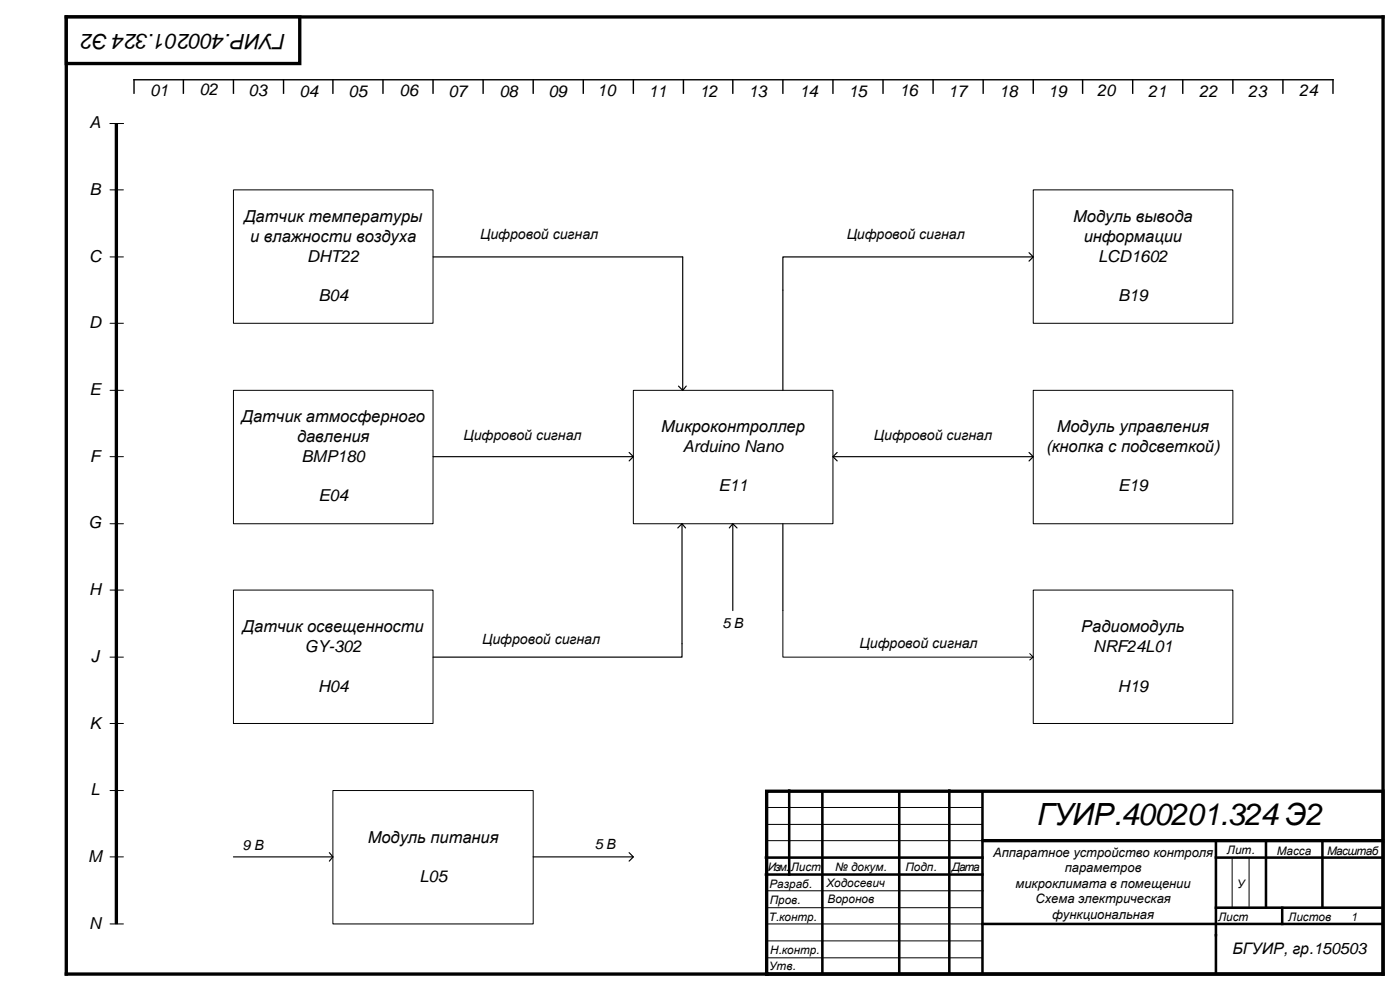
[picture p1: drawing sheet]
<svg xmlns="http://www.w3.org/2000/svg" width="420mm" height="297mm" viewBox="0 0 420 297" stroke-linecap="round" stroke-linejoin="round" font-family="sans-serif">
<path d="M19.9 5.1h395.2v287h-395.2z" fill="none" stroke="#000" stroke-width="1"/>
<path d="M19.9 5.1h70.1v14h-70.1z" fill-rule="evenodd" fill="#fff"/>
<path d="M19.9 5.1h70.1v14h-70.1zM34.9 37.5v239.1M230.1 237.3h185v54.8h-185zM295.1 252.1h119.8" fill="none" stroke="#000" stroke-width="1"/>
<g fill="none" stroke="#000" stroke-width=".3">
<path d="M33 37h4M33 56.9h4M33 77h4M33 96.9h4M33 117.1h4M33 136.9h4M33 157.1h4M33 177h4M33 197.1h4M33 217h4M33 237.1h4M33 257h4"/>
<path d="M229.9 252.1h65M229.9 247.2h65M229.9 242.1h65M369.8 257.2v14.8M374.9 257.2v14.6M33 277.1h4M229.9 277.1h65M229.9 272.2h65M230.1 267.1h65M229.9 282.2h65M229.9 287.2h65"/>
</g>
<g fill="none" stroke="#000" stroke-width=".42">
<path d="M40.2 27.9v-4h359.8v4M55 23.9v4M70.1 23.9v4M85.1 23.9v4M99.9 23.9v4M114.9 23.9v4M130 23.9v4M145 23.9v4M160 23.9v4M175 23.9v4M190.1 23.9v4M205.1 23.9v4"/>
<path d="M219.9 23.9v4M234.9 23.9v4M250 23.9v4M265 23.9v4M280 23.9v4M295.1 23.9v4M310.1 23.9v4M324.9 23.9v4M339.9 23.9v4M355 23.9v4M370 23.9v4M385 23.9v4"/>
<path d="M415.1 27.1v3.8"/>
</g>
<g fill="none" stroke="#000" stroke-width=".76">
<path d="M236.9 237.1v25.2M246.8 237.3v54.6M269.9 237.3v54.6M284.9 237.1v54.8M294.9 237.3v54.6M229.9 257.2h65M364.9 257.2h50M364.9 252.5v39.4M379.9 252.5v19.7M396.9 252.3v19.7M229.9 262.3h65M294.9 277.1h120"/>
<path d="M364.9 272.2h50M384.8 272.2v4.9"/>
</g>
<path d="M70.1 56.9h59.9v40h-59.9z" fill-rule="evenodd" fill="#fff"/>
<path d="M70.1 56.9h59.9v40h-59.9z" fill="none" stroke="#000" stroke-width=".3"/>
<path d="M70.1 117.1h59.9v40h-59.9z" fill-rule="evenodd" fill="#fff"/>
<path d="M70.1 117.1h59.9v40h-59.9z" fill="none" stroke="#000" stroke-width=".3"/>
<path d="M70.1 177h59.9v40h-59.9z" fill-rule="evenodd" fill="#fff"/>
<path d="M70.1 177h59.9v40h-59.9z" fill="none" stroke="#000" stroke-width=".3"/>
<path d="M190.1 117.1h59.9v40h-59.9z" fill-rule="evenodd" fill="#fff"/>
<path d="M190.1 117.1h59.9v40h-59.9z" fill="none" stroke="#000" stroke-width=".3"/>
<path d="M310.1 117.1h59.9v40h-59.9z" fill-rule="evenodd" fill="#fff"/>
<path d="M310.1 117.1h59.9v40h-59.9z" fill="none" stroke="#000" stroke-width=".3"/>
<path d="M310.1 56.9h59.9v40h-59.9z" fill-rule="evenodd" fill="#fff"/>
<path d="M310.1 56.9h59.9v40h-59.9z" fill="none" stroke="#000" stroke-width=".3"/>
<path d="M99.9 237.1h60.1v40h-60.1z" fill-rule="evenodd" fill="#fff"/>
<path d="M99.9 237.1h60.1v40h-60.1z" fill="none" stroke="#000" stroke-width=".3"/>
<g fill="none" stroke="#000" stroke-width=".35">
<path d="M130 77h74.9v40.1M308.8 75.8l1.3 1.2-1.3 1.3M310.1 77h-75.2v40.1M203.6 115.8l1.3 1.3 1.1-1.3M130 136.9h60.1M188.8 135.7l1.3 1.2-1.3 1.3M250 136.9h60.1M251.2 135.7l-1.2 1.2 1.2 1.3M308.8 135.7l1.3 1.2-1.3 1.3M203.4 158.3l1.3-1.2 1 1.2M204.7 157.1v40h-74.7M218.9 158.3l1-1.2 1.3 1.2"/>
<path d="M219.9 157.1v26M234.9 157.1v26M70.1 257h29.8M98.8 255.7l1.1 1.3-1.1 1.2M160 257h30.1M188.8 255.7l1.3 1.3-1.3 1.2"/>
</g>
<path d="M310.1 177h59.9v40h-59.9z" fill-rule="evenodd" fill="#fff"/>
<path d="M310.1 177h59.9v40h-59.9zM234.9 183.1v14h75.2M309 196l1.1 1.1-1.1 .8" fill="none" stroke="#000" stroke-width=".3"/>
<text font-size="9.2" x="311.3" y="247.5">ГУИР.400201.324 Э2</text>
<text font-size="6.3" x="85.7" y="10.1" transform="rotate(-180 85.7 10.1)">ГУИР.400201.324 Э2</text>
<g font-size="4.9">
<text x="45.1" y="28.9">01</text>
<text x="59.9" y="28.5">02</text>
<text x="74.6" y="28.7">03</text>
<text x="89.9" y="29.1">04</text>
<text x="104.6" y="29.1">05</text>
<text x="119.9" y="28.9">06</text>
<text x="134.6" y="29.1">07</text>
<text x="149.9" y="29.1">08</text>
<text x="164.6" y="29.1">09</text>
<text x="179.3" y="28.9">10</text>
<text x="194.6" y="29.1">11</text>
<text x="209.9" y="29.1">12</text>
<text x="224.6" y="29.1">13</text>
<text x="239.9" y="29.1">14</text>
<text x="254.6" y="29.1">15</text>
<text x="269.9" y="28.9">16</text>
<text x="284.6" y="29.1">17</text>
<text x="299.9" y="29.1">18</text>
<text x="314.6" y="29.1">19</text>
<text x="329.3" y="28.9">20</text>
<text x="344.6" y="29.1">21</text>
<text x="359.9" y="29.1">22</text>
<text x="374.6" y="29.1">23</text>
<text x="389.9" y="28.8">24</text>
<text x="26.9" y="38.5">A</text>
<text x="26.9" y="58.5">B</text>
<text x="73.2" y="66.6">Датчик температуры</text>
<text x="322.1" y="66.6">Модуль вывода</text>
<text x="75.1" y="72.6">и влажности воздуха</text>
<text x="325.2" y="72.6">информации</text>
<text x="26.7" y="78.5">C</text>
<text x="92.2" y="78.5">DHT22</text>
<text x="329.6" y="78.5">LCD1602</text>
<text x="95.6" y="90.3">B04</text>
<text x="335.6" y="90.3">B19</text>
<text x="26.7" y="98.5">D</text>
<text x="26.9" y="118.5">E</text>
<text x="72.5" y="126.6">Датчик атмосферного</text>
<text x="198.4" y="129.6">Микроконтроллер</text>
<text x="317.1" y="129.6">Модуль управления</text>
<text x="89.2" y="132.6">давления</text>
<text x="204.9" y="135.5">Arduino Nano</text>
<text x="314" y="135.5">(кнопка с подсветкой)</text>
<text x="27" y="138.5">F</text>
<text x="90.5" y="138.5">BMP180</text>
<text x="215.6" y="147.4">E11</text>
<text x="335.6" y="147.4">E19</text>
<text x="95.6" y="150.3">E04</text>
<text x="26.6" y="158.5">G</text>
<text x="26.7" y="178.5">H</text>
<text x="72.8" y="189.6">Датчик освещенности</text>
<text x="324.5" y="189.6">Радиомодуль</text>
<text x="91.5" y="195.5">GY-302</text>
<text x="328.1" y="195.5">NRF24L01</text>
<text x="27.3" y="198.5">J</text>
<text x="95.5" y="207.4">H04</text>
<text x="335.5" y="207.4">H19</text>
<text x="26.9" y="218.5">K</text>
<text x="27.1" y="238.5">L</text>
<text x="110.4" y="252.7">Модуль питания</text>
<text x="26.4" y="258.5">M</text>
<text x="125.9" y="264.6">L05</text>
<text x="26.7" y="278.5">N</text>
</g>
<text font-size="4.8" x="369.9" y="286.2">БГУИР, гр.150503</text>
<g font-size="4.2">
<text x="144.1" y="71.8">Цифровой сигнал</text>
<text x="254.1" y="71.8">Цифровой сигнал</text>
<text x="139.1" y="131.8">Цифровой сигнал</text>
<text x="262.3" y="131.8">Цифровой сигнал</text>
<text x="216.8" y="188.3">5 В</text>
<text x="144.7" y="193.3">Цифровой сигнал</text>
<text x="258" y="194.3">Цифровой сигнал</text>
<text x="72.8" y="255">9 В</text>
<text x="178.5" y="254.7">5 В</text>
</g>
<g font-size="3.9">
<text x="298" y="256.9">Аппаратное устройство контроля</text>
<text x="319.6" y="261.5">параметров</text>
<text x="304.8" y="266.2">микроклимата в помещении</text>
<text x="310.8" y="270.8">Схема электрическая</text>
<text x="315.8" y="275.5">функциональная</text>
</g>
<g font-size="3.5">
<text x="368.2" y="256">Лит.</text>
<text x="383.2" y="256.3">Масса</text>
<text x="398.3" y="256.3">Масштаб</text>
<text x="230.4" y="261.1">Изм.</text>
<text x="237.3" y="261.1">Лист</text>
<text x="250.6" y="261.2">№ докум.</text>
<text x="271.7" y="261.1">Подп.</text>
<text x="285.7" y="261.1">Дата</text>
<text x="231" y="266.2">Разраб.</text>
<text x="248" y="266.1">Ходосевич</text>
<text x="371.2" y="266.3">У</text>
<text x="231" y="271.2">Пров.</text>
<text x="248.4" y="270.8">Воронов</text>
<text x="230.7" y="276.2">Т.контр.</text>
<text x="365.6" y="276.1">Лист</text>
<text x="386.6" y="276.3">Листов</text>
<text x="405.4" y="276.3">1</text>
<text x="231.1" y="286.2">Н.контр.</text>
<text x="230.9" y="290.9">Утв.</text>
</g>
</svg>
